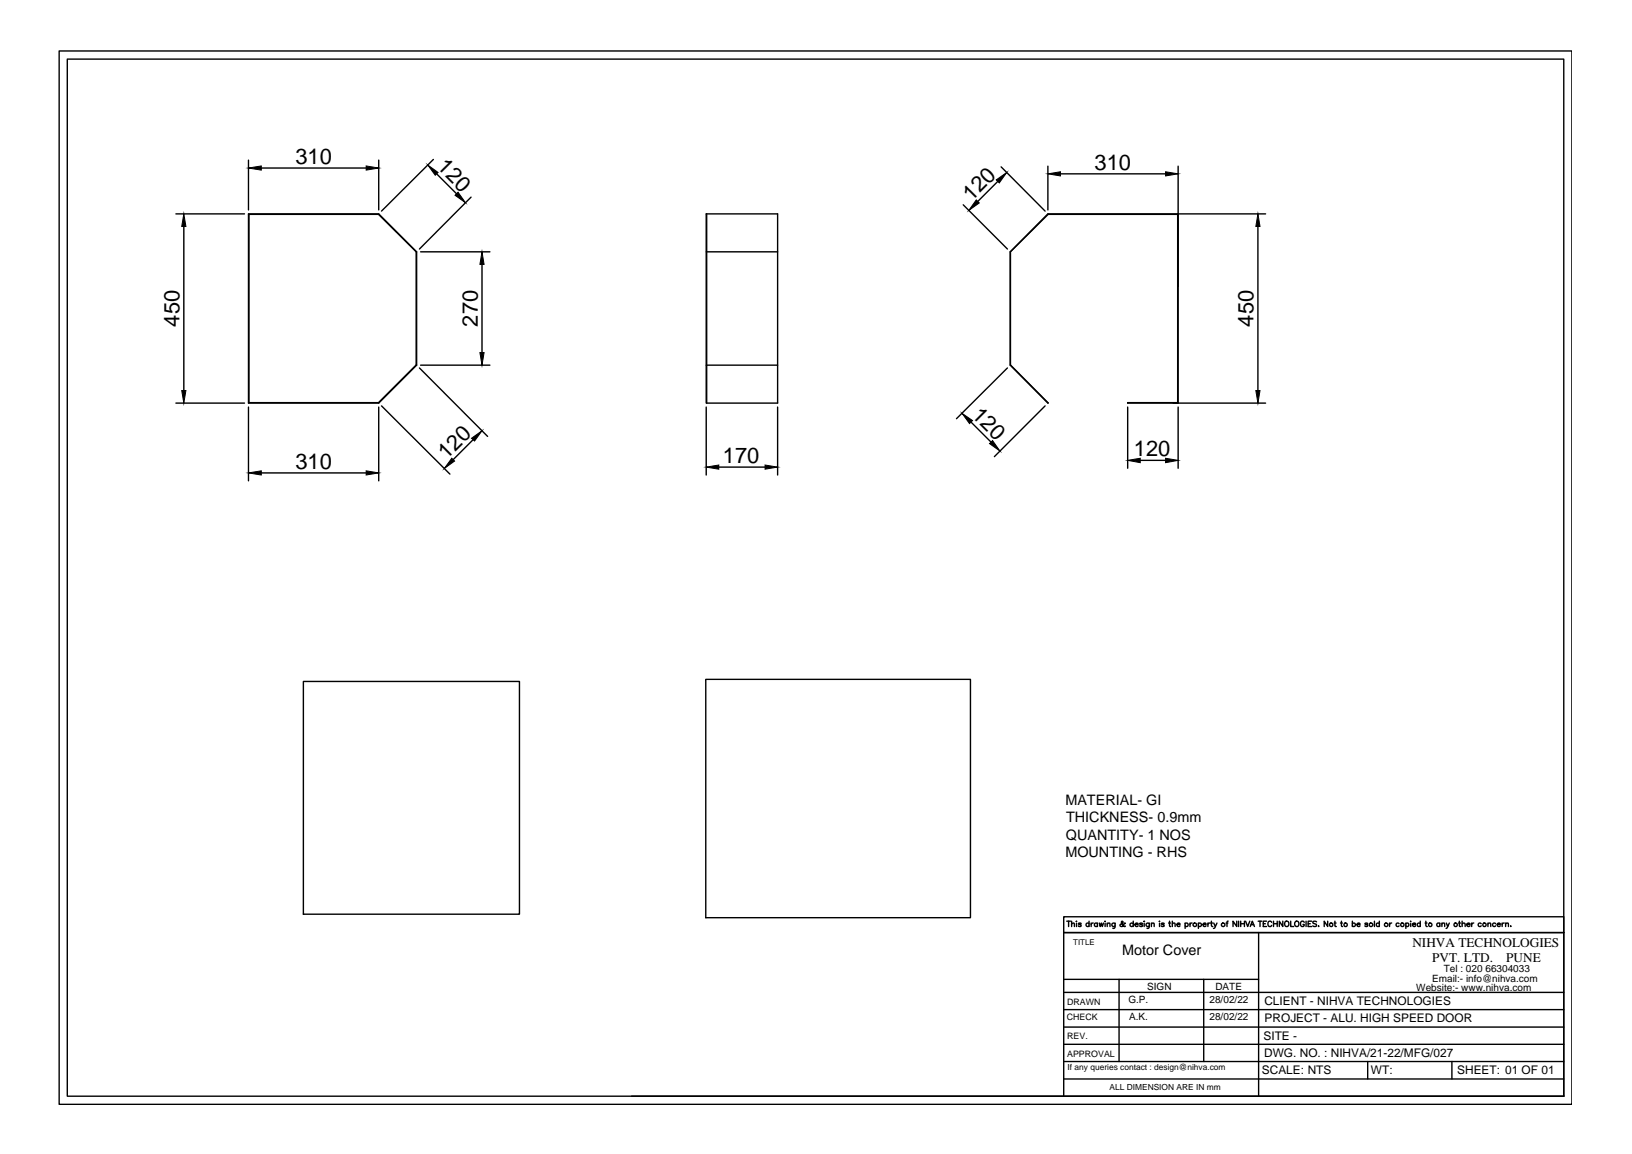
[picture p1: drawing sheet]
<svg xmlns="http://www.w3.org/2000/svg" width="297mm" height="210mm" viewBox="0 0 297 210" stroke-linecap="round" stroke-linejoin="round" font-family="sans-serif">
<!-- layer: 0 -->
<g fill="none" stroke="#000" stroke-width=".25">
<path d="M10.8 9.3h275.3v191.6h-275.3zM12.2 10.8h272.4v188.6h-272.4zM32 38.9h12.5M45.2 38.9h23.7l6.9 6.9v20.6l-6.9 6.9h-23.7zM45.2 29.1v9.1M45.3 39h23.6l6.8 6.8v20.6l-6.8 6.8h-23.6zM47.6 30.6h19M68.9 29.1v9.1M78.9 29l-9.5 9.4M79.5 31.6l3.6 3.7M85.7 35.9l-9.4 9.4M128.5 38.9h13v34.4h-13z"/>
<path d="M128.6 38.9v34.4M175.3 37.3l8.1 8M181.6 33l-3.7 3.7M182.2 30.4l8 8M190.7 30.2v8M193 31.6h19.1M214.4 38.9h-23.7l-6.8 6.9v20.6l6.8 6.9-6.8-6.9v-20.6l6.9-6.8h23.5v34.2l-9.1 .1h25.1M214.4 30.2v43.1M214.6 38.9h15.7M33.5 41.2v29.8M76.6 45.8h12.6M87.7 48.1v16"/>
<path d="M128.5 45.8h13M229 41.2v29.8M32 73.3h12.5M45.2 74v13.5M68.9 74v13.5M69.4 73.8l12.5 12.4M76.3 66.9l12.4 12.5M76.6 66.4h12.6M86.1 80l-3.6 3.6M128.5 66.4h13M128.5 74v12.4M141.5 74v12.4"/>
<path d="M176.8 76.8l3.6 3.6M183.4 66.9l-9.3 9.3M190.2 73.8l-9.2 9.3M205.2 74v11.2M214.4 74v11.2M47.6 86h19M130.8 85h8.4M207.5 83.7h4.6M55.2 124h39.3v42.3h-39.3zM128.5 123.6h48.1v43.3h-48.1zM193.6 178.1h35.5M194.2 167.6h.6"/>
<path d="M194.5 167.6v.9M195 168.1l.3-.2h.2l.1 .6M195 167.6v.9M195.9 167.6h.1M195.9 167.9v.6M196.8 168l-.2-.1h-.3v.2l.4 .1 .1 .2-.2 .1-.3-.1M198.2 168a.31 .31 0 0 0-.4 0 .31 .31 0 0 0 0 .4 .31 .31 0 0 0 .4 0M198.2 167.6v.9M198.6 167.9v.6M199 167.9l-.4 .2M199.7 168a.31 .31 0 0 0-.4 0 .31 .31 0 0 0 0 .4 .31 .31 0 0 0 .4 0M199.7 167.9v.6"/>
<path d="M200.1 167.9l.2 .6 .2-.6 .1 .6 .2-.6M201.1 167.6h.1M201.1 167.9v.6M201.5 168.1l.3-.2h.2v.6M201.5 167.9v.6M203 167.9v.7l-.2 .2h-.3M203 168a.33 .33 0 0 0-.5 0 .33 .33 0 0 0 0 .5 .33 .33 0 0 0 .5-.1M203.7 178.1v15M204.8 168l-.1-.1a.57 .57 0 0 1-.8 .5v-.3l.5-.2v-.2l-.2-.1-.1 .1 .1 .4 .4 .4 .2-.1M206.3 168a.33 .33 0 0 0-.5 0 .33 .33 0 0 0 0 .5 .33 .33 0 0 0 .5-.1M206.3 167.6v.9M206.6 168.1h.6a.33 .33 0 0 0-.6-.1 .33 .33 0 0 0 0 .5 .33 .33 0 0 0 .6-.1"/>
<path d="M208 168l-.3-.1-.3 .1 .5 .3v.2l-.5-.1M208.2 167.6h.1M208.3 167.9v.6M209.2 167.9v.7l-.1 .2h-.3M209.2 168a.33 .33 0 0 0-.5 0 .33 .33 0 0 0 0 .5 .33 .33 0 0 0 .5-.1M209.6 168.1l.2-.2h.2l.1 .6M209.6 167.9v.6M211 167.6h.1M211 167.9v.6M211.9 168l-.2-.1-.4 .1 .6 .3v.2l-.6-.1M212.7 167.9h.3M212.9 167.6v.8l.2 .1"/>
<path d="M213.4 168.1l.2-.2h.2l.1 .6M213.4 167.6v.9M214.2 168.1h.6a.31 .31 0 0 0-.5-.1 .31 .31 0 0 0 0 .5 .31 .31 0 0 0 .5-.1M215.7 168a.31 .31 0 0 1 .5 0 .31 .31 0 0 1 0 .4 .31 .31 0 0 1-.5 0M215.7 167.9v1M216.6 167.9v.6M217 167.9h-.3l-.1 .2M218.1 168a.31 .31 0 0 1 .5 0 .31 .31 0 0 1 0 .4 .31 .31 0 0 1-.5 0M218.1 167.9v1M219 168.1h.5a.31 .31 0 0 0-.4-.1 .31 .31 0 0 0 0 .5 .31 .31 0 0 0 .4-.1M219.1 178.1v15M219.9 167.9v.6"/>
<path d="M220.2 167.9h-.2l-.1 .2M220.4 167.9h.3M220.5 167.6v.8l.2 .1M220.9 167.9l.3 .6 .3-.6M221.2 168.5l-.3 .4M223.2 167.9h.3M223.5 167.6l-.2 .1v.8M225.1 167.6v.9l-.7-.9v.9M225.4 167.6v.9M225.8 167.6v.9M225.8 168h.7M226.5 167.6v.9"/>
<path d="M226.7 167.6l.4 .9 .4-.9M227.6 168.5l.3-.9 .4 .9M227.7 168.2h.5M229 167.6h.7M229.1 169.6v29.8M229.3 167.6v.9M229.9 168h.4M230.5 167.6h-.6v.9h.6M231.5 167.8l-.1-.1a.42 .42 0 0 0-.6 .3 .42 .42 0 0 0 .6 .4l.1-.1M231.8 168h.7M231.8 167.6v.9M232.5 167.6v.9"/>
<path d="M233.5 167.6v.9l-.7-.9v.9M234.9 167.6v.9h.6M237.4 167.8l-.1-.1a.46 .46 0 0 0-.7 .3 .46 .46 0 0 0 .6 .5l.2-.2v-.2h-.2M237.7 167.6v.9M238.1 168h.4M238.7 167.6h-.6v.9h.6M239.6 167.7l-.2-.1-.5 .1 .1 .2 .5 .2 .1 .2-.2 .2-.5-.1M240 168.4h.1M241.7 167.6v.9l-.7-.9v.9M242.8 167.9h.4M243 167.6v.8l.2 .1M244 167.9h.3"/>
<path d="M244.2 167.6v.8l.2 .1M246.1 168a.31 .31 0 0 1 .5 0 .31 .31 0 0 1 0 .4 .31 .31 0 0 1-.5 0M246.1 167.6v.9M247 168.1h.5a.33 .33 0 0 0-.5-.1 .33 .33 0 0 0 0 .5 .33 .33 0 0 0 .5-.1M248.9 168l-.1-.1h-.3v.2l.3 .1 .1 .2-.1 .1-.4-.1M250.2 167.6v.9M251.1 168a.31 .31 0 0 0-.5 0 .31 .31 0 0 0 0 .4 .31 .31 0 0 0 .5 0M251.1 167.6v.9M252.9 167.9v.6M253.3 167.9l-.4 .2M254.6 168a.31 .31 0 0 0-.4 0 .31 .31 0 0 0 0 .4 .31 .31 0 0 0 .4 0M255.9 168a.31 .31 0 0 1 .4 0 .31 .31 0 0 1 0 .4 .31 .31 0 0 1-.4 0"/>
<path d="M255.9 167.9v1M256.7 167.6h.1M256.8 167.9v.6M257.1 168.1h.6a.33 .33 0 0 0-.5-.1 .33 .33 0 0 0 0 .5 .33 .33 0 0 0 .5-.1M258.5 168a.31 .31 0 0 0-.5 0 .31 .31 0 0 0 0 .4 .31 .31 0 0 0 .5 0M258.5 167.6v.9M259.4 167.9h.3M259.5 167.6v.8l.3 .1M262.1 168a.31 .31 0 0 0-.5 0 .31 .31 0 0 0 0 .4 .31 .31 0 0 0 .5 0M262.1 167.9v.6M262.4 168.1l.3-.2h.2v.6M262.4 167.9v.6"/>
<path d="M263.2 167.9l.3 .6 .3-.6M263.5 168.5l-.3 .4M265.5 167.9h.3M265.6 167.6v.8l.3 .1M266.1 168.1l.3-.2h.2l.1 .6M266.1 167.6v.9M267 168.1h.6a.32 .32 0 0 0-.5-.2 .32 .32 0 0 0-.1 .5 .32 .32 0 0 0 .4 .1l.2-.1M267.9 167.9v.6M268.2 167.9l-.3 .2M269.6 168a.31 .31 0 0 0-.5 0 .31 .31 0 0 0 0 .4 .31 .31 0 0 0 .5 0M270.8 168.1l.3-.2h.2v.6M270.8 167.9v.6"/>
<path d="M272.2 168a.31 .31 0 0 0-.4 0 .31 .31 0 0 0 0 .4 .31 .31 0 0 0 .4 0M272.5 168.1h.6a.33 .33 0 0 0-.5-.1 .33 .33 0 0 0 0 .5 .33 .33 0 0 0 .5-.1M273.4 167.9v.6M273.8 167.9l-.4 .2M274 168.1l.2-.2h.3v.6M274 167.9v.6M275 168.4h.1M114.9 199.4h169.7M193.6 199.4v-29.8h91h-91v-2.8h91v32.6M193.6 189.9h91M193.6 186.8h91M193.6 183.6h91"/>
<path d="M193.6 180.5h91M193.6 193.1h91M193.6 196.3h91M248.9 193.1v3.2M264.3 193.1v3.2"/>
<circle cx="217.5" cy="168.2" r=".32"/>
<circle cx="222.6" cy="168.2" r=".33"/>
<circle cx="234.2" cy="168" r=".46"/>
<circle cx="236" cy="168" r=".46"/>
<circle cx="242.3" cy="168.2" r=".32"/>
<circle cx="244.9" cy="168.2" r=".32"/>
<circle cx="249.5" cy="168.2" r=".32"/>
<circle cx="252.3" cy="168.2" r=".33"/>
<circle cx="255.2" cy="168.2" r=".32"/>
<circle cx="260.3" cy="168.2" r=".32"/>
<circle cx="264.9" cy="168.2" r=".32"/>
<circle cx="270.2" cy="168.2" r=".32"/>
</g>
<g fill="#000" stroke="#000" stroke-width=".18">
<path d="M45.2 30.6l2.4-.4v.7zM66.6 30.2l2.3 .4-2.3 .3zM77.9 30l1.8 1.4-.5 .5zM82.8 35.5l.6-.5 1.3 1.9zM177.7 36.4l.5 .5-1.9 1.4zM181.3 32.7l1.9-1.3-1.3 1.9zM190.7 31.6l2.3-.4v.8zM212.1 31.2l2.3 .4-2.3 .4zM33.5 38.9l.3 2.3h-.7zM87.7 45.8l.4 2.3h-.8zM229 38.9l.3 2.3h-.7zM33.1 71h.7l-.3 2.3z"/>
<path d="M85.8 79.7l1.9-1.3-1.3 1.8zM87.3 64.1h.8l-.4 2.3zM175.1 75.2l1.9 1.3-.5 .5zM228.6 71h.7l-.3 2.3zM45.2 86l2.4-.4v.8zM66.6 85.6l2.3 .4-2.3 .4zM82.2 83.4l.5 .5-1.8 1.3zM128.5 85l2.3-.4v.7zM139.2 84.6l2.3 .4-2.3 .3zM180.1 80.7l.6-.6 1.3 1.9zM205.2 83.7l2.3-.3v.8zM212.1 83.4l2.3 .3-2.3 .5z"/>
</g>
<g font-size="4">
<text x="53.8" y="29.8">310</text>
<text x="79.4" y="30.4" transform="rotate(45 79.4 30.4)">120</text>
<text x="199.2" y="30.9">310</text>
<text x="176.8" y="36.7" transform="rotate(-45 176.8 36.7)">120</text>
<text x="32.7" y="59.4" transform="rotate(-90 32.7 59.4)">450</text>
<text x="87" y="59.4" transform="rotate(-90 87 59.4)">270</text>
<text x="228.1" y="59.4" transform="rotate(-90 228.1 59.4)">450</text>
<text x="176.7" y="75.6" transform="rotate(45 176.7 75.6)">120</text>
<text x="81.3" y="83.7" transform="rotate(-45 81.3 83.7)">120</text>
<text x="206.4" y="83">120</text>
<text x="53.8" y="85.3">310</text>
<text x="131.6" y="84.2">170</text>
</g>
<g font-size="2.6">
<text x="193.9" y="146.3">MATERIAL- GI</text>
<text x="194" y="149.6">THICKNESS- 0.9mm</text>
<text x="193.9" y="155.9">MOUNTING - RHS</text>
<text x="194" y="152.7">QUANTITY- 1 NOS</text>
<text x="204.2" y="173.8">Motor Cover</text>
</g>
<g font-size="2.4">
<text x="257.1" y="172.2">NIHVA TECHNOLOGIES</text>
<text x="260.7" y="174.9">PVT. LTD.</text>
<text x="274.2" y="174.9">PUNE</text>
</g>
<g font-size="2.2">
<text x="230.1" y="182.9">CLIENT - NIHVA TECHNOLOGIES</text>
<text x="230.2" y="186">PROJECT - ALU. HIGH SPEED DOOR</text>
<text x="230" y="189.1">SITE -</text>
<text x="229.7" y="195.4">SCALE: NTS</text>
<text x="230.1" y="192.3">DWG. NO. : NIHVA/21-22/MFG/027</text>
<text x="249.5" y="195.4">WT:</text>
<text x="265.2" y="195.4">SHEET: 01 OF 01</text>
</g>
<g font-size="1.8">
<text x="260.7" y="178.6">Email:- info@nihva.com</text>
<text x="262.8" y="176.8">Tel : 020 66304033</text>
<text x="205.4" y="182.4">G.P.</text>
<text x="205.5" y="185.5">A.K.</text>
<text x="208.8" y="180">SIGN</text>
<text x="220.1" y="182.4">28/02/22</text>
<text x="220.1" y="185.5">28/02/22</text>
<text x="221.2" y="180">DATE</text>
<text x="257.8" y="180.3">Website:- www.nihva.com</text>
</g>
<g font-size="1.6">
<text x="194.2" y="185.5">CHECK</text>
<text x="194.2" y="182.8">DRAWN</text>
<text x="194.2" y="189.1">REV.</text>
<text x="194.2" y="192.2">APPROVAL</text>
</g>
<g font-size="1.5">
<text x="194.3" y="194.7">If any queries contact : design@nihva.com</text>
<text x="201.9" y="198.3">ALL DIMENSION ARE IN mm</text>
</g>
<text font-size="1.4" x="195.3" y="171.8">TITLE</text>
</svg>
